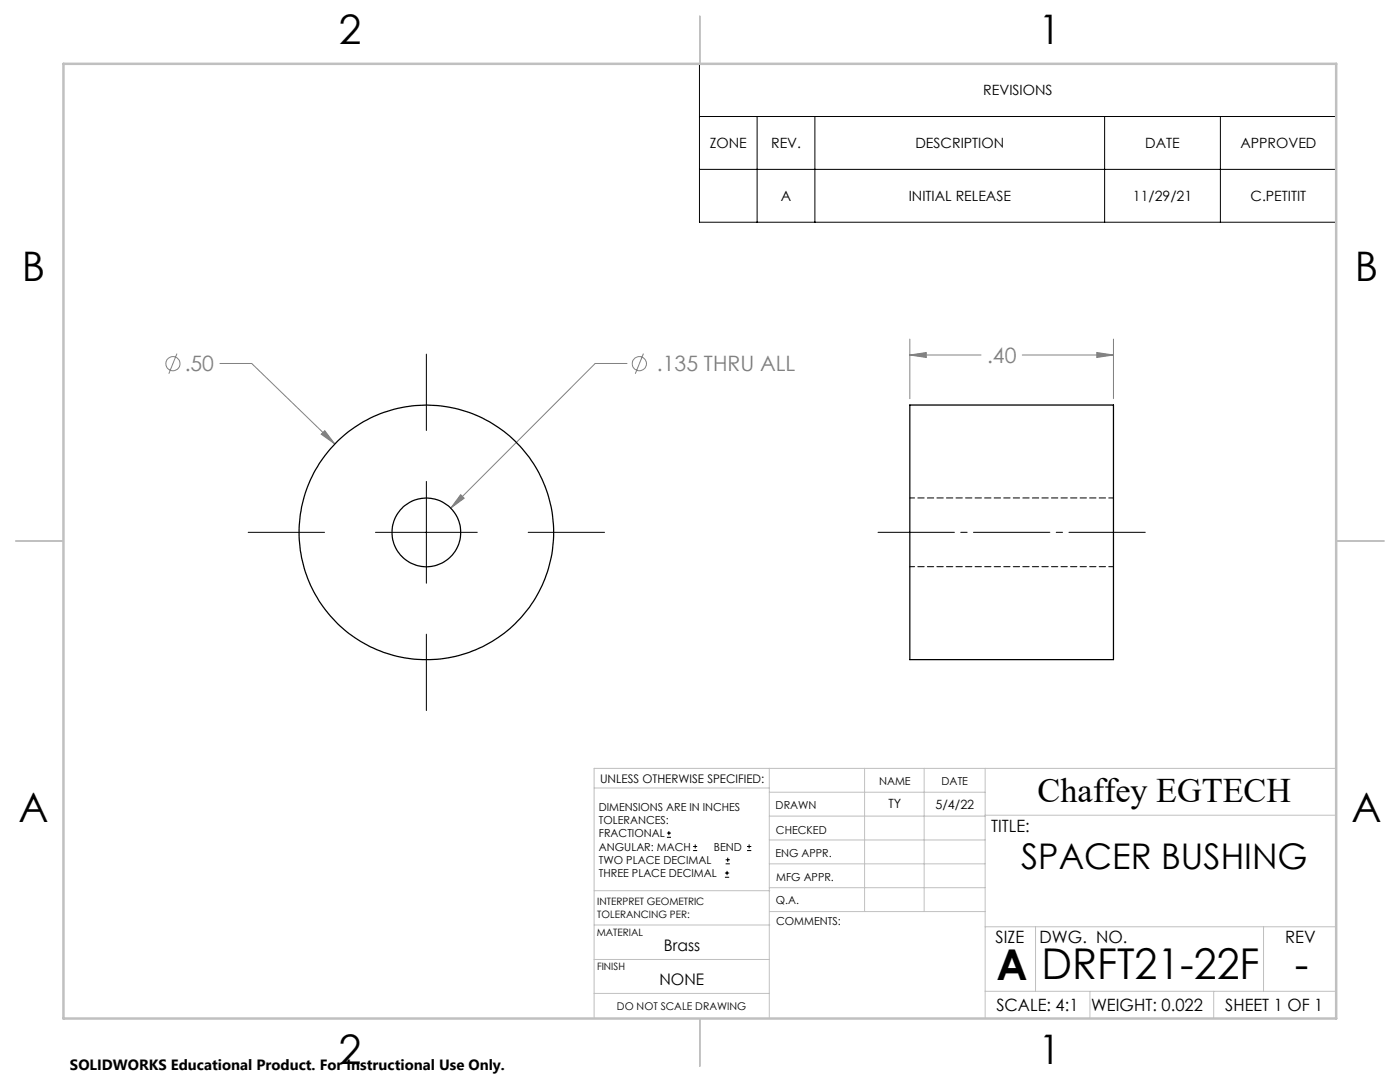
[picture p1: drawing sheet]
<svg xmlns="http://www.w3.org/2000/svg" width="279mm" height="216mm" viewBox="0 0 279 216" stroke-linecap="round" stroke-linejoin="round" font-family="sans-serif">
<g fill="none" stroke="#808080" stroke-width=".2">
<path d="M35.3 70.6l-1.6 4M43.9 72.5h6.3l16.6 16.1M125.1 72.5h-6.3l-28.8 28.9M128.4 70.6l-1.6 4M181.6 70.8l3.3-.5v1zM181.6 67.7v11.9M181.6 70.8h14.2M204 70.8h18.2M218.9 70.3l3.3 .5-3.3 .5zM222.2 67.7v11.9M64.1 86.6l.7-.7 2 2.7zM91.9 98.7l.7 .7-2.6 2z"/>
<circle cx="34.5" cy="72.6" r="1.4"/>
<circle cx="127.6" cy="72.6" r="1.41"/>
</g>
<g fill="none" stroke="#000" stroke-width=".2">
<path d="M139.6 12.7h127.1v31.6h-127.1zM139.6 23.2h127.1M139.6 33.8h127.1M151.1 23.2v21.1M162.6 23.2v21.1M220.5 23.2v21.1M243.6 23.2v21.1M85.1 70.7v15.2M85.1 96.1v20.3M49.5 106.2h15.3M74.9 106.2h20.3M105.4 106.2h15.2"/>
<path d="M85.1 126.5v15.3M133.1 167.1h.8M133.1 166.2h.8M133.5 165.8v.9M138.3 169.7h.8M138.3 168.9h.8M138.7 168.5v.8M144.7 175h.8M144.7 174.2h.8M144.8 172.4h.9M144.8 171.6h.9M145.1 173.8v.8"/>
<path d="M145.2 171.1v.9M149.1 169.7h.8M149.1 168.9h.8M149.5 168.5v.8"/>
</g>
<path d="M228.6 106.2h-53.4" fill="none" stroke="#000" stroke-width=".2" stroke-dasharray="15.2 1.3 1.3 1.3"/>
<g fill="none" stroke="#c0c0c0" stroke-width=".2">
<path d="M118.6 157.2h34.9M153.5 153.3v49.9M153.5 158.1h43.1M172.5 153.3v28.6M184.4 153.3v28.6M196.6 153.3v49.9M266.7 153.3h-148.1v49.9M118.6 177.7h35M153.5 167.6h43.1M153.5 162.8h43.1M153.5 172.4h43.1M153.5 177.1h43.1"/>
<path d="M196.6 162.7h70.1M118.6 191.5h34.9M118.6 184.6h35M118.6 198.2h34.9M153.6 181.9h43M196.6 197.8h70.1M196.6 184.9h70.1M206.7 184.9v12.9M217.5 197.8v5.4M242.2 197.8v5.4M252.2 184.9v12.9"/>
</g>
<path d="M139.7 3.2v9.5M3.1 107.9h9.6M266.7 107.9h9.5M139.7 203.2v9.6" fill="none" stroke="#c0c0c0" stroke-width=".25"/>
<path d="M12.7 12.7h254v190.5h-254z" fill="none" stroke="#c0c0c0" stroke-width=".5"/>
<path d="M91.9 98.7l-1.9 2.7 2.6-2zM64.8 85.9l-.7 .7 2.7 2zM218.9 70.3l3.3 .5-3.3 .5zM181.6 70.8l3.3-.5v1z" fill="#808080"/>
<g fill="none" stroke="#000" stroke-width=".25">
<path d="M181.6 80.8h40.6v50.8h-40.6z"/>
<circle cx="85.1" cy="106.2" r="6.9"/>
<circle cx="85.1" cy="106.2" r="25.4"/>
</g>
<path d="M222.2 99.4h-40.6M181.6 113.1h40.6" fill="none" stroke="#000" stroke-width=".2" stroke-dasharray="1.3 .6" stroke-dashoffset=".3"/>
<g font-size="8.5">
<text x="198.9" y="195.5">A</text>
<text x="207.8" y="195.4">DRFT21-22F</text>
<text x="258.4" y="195.4">-</text>
</g>
<g font-size="8.1">
<text x="67.6" y="8.9">2</text>
<text x="207.3" y="8.9">1</text>
<text x="4.4" y="56.1">B</text>
<text x="270.4" y="56.1">B</text>
<text x="3.7" y="164.1">A</text>
<text x="269.7" y="164.1">A</text>
<text x="67.6" y="212.4">2</text>
<text x="207.3" y="212.4">1</text>
</g>
<text font-size="7.1" x="203.8" y="173.4">SPACER BUSHING</text>
<text font-size="6.9" x="207.1" y="160.1">Chaffey EGTECH</text>
<g font-size="4.2" fill="#808080">
<text x="36.9" y="74.1">.50</text>
<text x="131.1" y="74.1">.135 THRU ALL</text>
<text x="197" y="72.4">.40</text>
</g>
<g font-size="3.4">
<text x="197.8" y="166">TITLE:</text>
<text x="198.7" y="188.1">SIZE</text>
<text x="207.5" y="188.1">DWG. NO.</text>
<text x="256.5" y="188.2">REV</text>
<text x="198.8" y="201.7">SCALE: 4:1</text>
<text x="217.7" y="201.8">WEIGHT: 0.022</text>
<text x="244.5" y="201.7">SHEET 1 OF 1</text>
</g>
<g font-size="3.2">
<text x="132.5" y="189.8">Brass</text>
<text x="131.6" y="196.6">NONE</text>
</g>
<text font-size="3" x="14" y="213.5">SOLIDWORKS Educational Product. For Instructional Use Only.</text>
<g font-size="2.8">
<text x="196.2" y="19">REVISIONS</text>
<text x="141.6" y="29.6">ZONE</text>
<text x="153.9" y="29.6">REV.</text>
<text x="182.7" y="29.6">DESCRIPTION</text>
<text x="228.6" y="29.6">DATE</text>
<text x="247.5" y="29.6">APPROVED</text>
<text x="155.8" y="40.1">A</text>
<text x="181.3" y="40.1">INITIAL RELEASE</text>
<text x="226.1" y="40.1">11/29/21</text>
<text x="249.6" y="40.1">C.PETITIT</text>
</g>
<g font-size="2.5">
<text x="177.3" y="161.3">TY</text>
<text x="186.7" y="161.4">5/4/22</text>
</g>
<text font-size="2.4" x="119.8" y="156.2">UNLESS OTHERWISE SPECIFIED:</text>
<g font-size="2.2">
<text x="119.5" y="161.8">DIMENSIONS ARE IN INCHES</text>
<text x="154.8" y="161.4">DRAWN</text>
<text x="175.4" y="156.6">NAME</text>
<text x="187.9" y="156.7">DATE</text>
<text x="119.5" y="164.4">TOLERANCES:</text>
<text x="119.5" y="167.1">FRACTIONAL</text>
<text x="154.9" y="166.3">CHECKED</text>
<text x="119.5" y="169.7">ANGULAR: MACH</text>
<text x="119.5" y="172.4">TWO PLACE DECIMAL</text>
<text x="142.5" y="169.7">BEND</text>
<text x="154.8" y="171">ENG APPR.</text>
<text x="119.5" y="175">THREE PLACE DECIMAL</text>
<text x="154.9" y="175.7">MFG APPR.</text>
<text x="154.9" y="180.4">Q.A.</text>
<text x="154.9" y="184.6">COMMENTS:</text>
</g>
<text font-size="2.1" x="123.1" y="201.6">DO NOT SCALE DRAWING</text>
<g font-size="2">
<text x="119.2" y="180.6">INTERPRET GEOMETRIC</text>
<text x="119.2" y="183.1">TOLERANCING PER:</text>
<text x="119.1" y="186.7">MATERIAL</text>
<text x="119.1" y="193.5">FINISH</text>
</g>
</svg>
